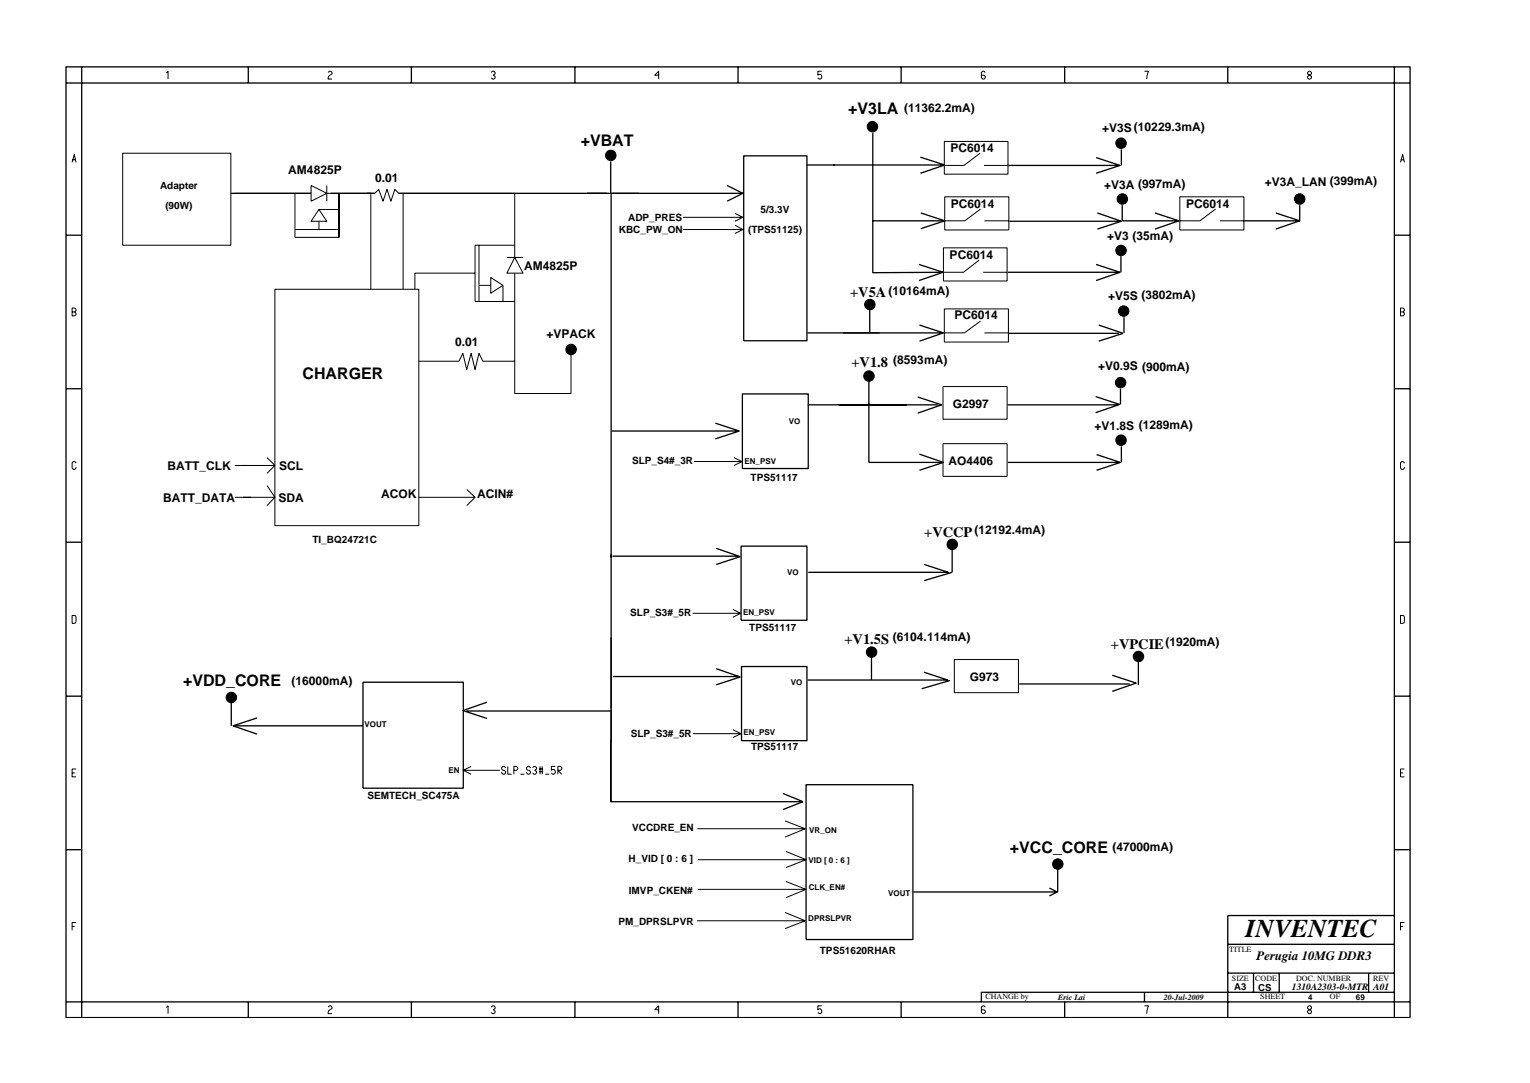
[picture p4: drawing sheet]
<svg xmlns="http://www.w3.org/2000/svg" width="297mm" height="210mm" viewBox="0 0 297 210" stroke-linecap="round" stroke-linejoin="round" font-family="sans-serif">
<g fill="none" stroke="#000" stroke-width=".25">
<path d="M12.8 13h261v184.6h-261zM12.8 16.1h261M15.9 13v184.6M48.2 13v3.1M79.9 13v3.1M111.6 13v3.1M143.3 13v3.1M174.9 13v3.1M206.7 13v3.1M238.4 13v3.1M270.7 13v184.6M44.8 37.5h15.6"/>
<path d="M64.2 37.5h8.6M77.4 37.5h66.8M118.6 31.4v6.1M118.6 37.7v117.9h37.3M141.2 36l3 1.5-3 1.6M144.4 30.3h12.3v35.9h-12.3zM156.6 32h26.5M169.4 25.8v27.1h13.6M178.7 30.5l4.7 1.5-4.7 1.6M195.7 32.1h21.3M212.8 30.6l4.7 1.5-4.7 1.5M217.7 29v3.1"/>
<path d="M217.9 39.8v3.2M252.3 39.8v3.1M12.8 45.7h3.1M168.9 59.9v4.6M169.4 42.9h13.9M178.4 51.3l4.7 1.6-4.7 1.6M178.8 41.3l4.6 1.6-4.6 1.5M195.7 52.9h21.3M195.9 43h21.4M212.8 51.3l4.7 1.6-4.7 1.6M213 41.3l4.7 1.7-4.7 1.5M217.6 49.7v3.2"/>
<path d="M218 42.9h10.7M224.2 41.3l4.7 1.6-4.7 1.6M241.5 42.9h10.8M247.7 41.3l4.6 1.6M252.3 42.9l-4.6 1.6M270.7 45.7h3.1M12.8 75.5h3.1M144.1 76.5h12.8v14.5h-12.8zM156.8 64.6h26.1M156.8 78.6h25.3M168.7 73.9v15.9h14.4M178.2 77.1l4.6 1.5-4.6 1.6"/>
<path d="M178.5 63.1l4.7 1.5-4.7 1.6M195.6 78.6h21.3M195.9 64.7h21.3M212.7 77l4.7 1.5-4.7 1.6M213.3 63.1l4.7 1.6-4.7 1.5M217.5 75.5v3M218.2 61.6v3M270.7 75.5h3.1M118.8 83.7h24.4M138.9 82.2l4.6 1.5-4.6 1.5M178.5 88.2l4.7 1.6-4.7 1.5M195.7 89.8h21.3"/>
<path d="M212.9 88.3l4.6 1.5-4.6 1.5M217.7 86.6v3.2M12.8 105.3h3.1M118.9 108h24.4M139.1 106.5l4.6 1.6-4.6 1.5M143.9 106h12.8v14.4h-12.8zM179.4 109.6l4.7 1.5h-27.2M184.9 106.5v4.6l-5.5 1.6M270.7 105.3h3.1M12.8 135.2h3.1M44.9 136.3v4.6M49.9 139.4l-4.7 1.5 4.7 1.6"/>
<path d="M70.5 132.4h19.4v20.6h-19.4zM90.5 138h28.1M94.5 136.3l-4.6 1.7 4.6 1.5M119 131.3h24.4M139.1 129.8l4.6 1.6-4.6 1.6M144 129.4h12.7v14.4h-12.7zM169.2 127.4v4.6M179.4 130.5l4.6 1.5h-27.2M184.4 132.1l-5.5 1.6M197.9 132.8h21.4M215.9 131.1l4.7 1.5-4.7 1.6M221 128.3v4.7"/>
<path d="M270.7 135.2h3.1M45.4 140.9h25.1M118.6 143.7v11.9l-.1-.1M152 154l3.9 1.6M155.9 155.6l-3.9 1.6M156.5 152.3h20.7v30.1h-20.7zM12.8 165h3.1M203.7 172.4l1.6 .8h-28M205.3 173.2l-1.6 .7M205.3 168.5v4.7M270.7 177.7h-32.3v19.9M270.7 165h3.1"/>
<path d="M12.8 194.5h261M48.2 194.5v3.1M79.9 194.5v3.1M111.6 194.5v3.1M143.3 194.5v3.1M174.9 194.5v3.1M206.7 194.5v3.1M222.2 192.6v1.9M238.4 183.3h32.3M238.4 188.9h32.3M243.4 188.9v3.7M248.4 188.9v3.7"/>
<path d="M265.7 188.9v3.7M270.7 192.6h-80.2v1.9"/>
</g>
<g fill="none" stroke="#000" stroke-width=".19">
<path d="M32.3 14.2l.3-.4v1.6M63.7 14.1l.3-.3h.2l.3 .3v.2l-.5 .4-.3 .4v.3h.8M95.4 14.1l.2-.3h.3l.2 .3v.2l-.3 .3 .3 .2v.3l-.2 .3h-.3l-.2-.3M127.9 14.6h-.8l.8-.8v1.6M159.5 13.8h-.7v.8l.2-.2a.5 .5 0 0 1 .5 .7l-.2 .3h-.3l-.2-.3M191.3 14.1l-.3-.3h-.2l-.3 .3v1l.3 .3h.2l.3-.3v-.3l-.3-.2h-.5M222.2 13.8h.8l-.4 1.6M253.9 14.1l.2-.3h.3l.2 .3v.2l-.7 .5v.3l.2 .3h.3l.2-.3v-.3l-.7-.5zM14 31.5l.4-1.5 .4 1.5M14.1 31h.6M23.8 29.7h21v17.9h-21zM45.6 37.5h14.8"/>
<path d="M57.3 37.5v7.1M60.4 36l3 1.5-3 1.6zM63.4 37.5h9.4l.7-.7 .9 2.3 .7-2.3 .8 2.3 .8-2.3 .7 .7h22.5v12.5M63.4 36v3.1M65.8 38.3v7.8h-8.5v-1.5M65.8 37.5v8.6M72 37.5v18.7M78.3 37.5v18.7M183.3 27.5h12.4v6.3h-12.4zM183.4 38.2h12.5v6.4h-12.5zM190.3 29.7l-3.2 2.4h-3.8M191 32.1h4.7"/>
<path d="M229.1 38.2h12.4v6.4h-12.4zM271.9 31.5l.4-1.5 .4 1.5M272 31h.6M14 59.8h.5l.3 .3v.2l-.3 .3 .3 .2v.3l-.3 .2h-.5zM53.4 56.2h27.9v45.9h-27.9zM57.3 44.6h8.5M61.9 40.7l1.5 2.3h-3zM61.9 43v1.6M61.9 40.7h3.9M92.2 53h-11.7v3.2M93 55.4h2.3M93 47.6v10.9"/>
<path d="M95.3 53.9l2.3 1.5-2.3 1.5zM97.6 55.4v3.1M98.4 50h3.1M99.9 50l1.6 3h-3.1zM99.9 53v23.4h11v-7.8M99.9 47.6h-7.7v10.9h7.7M132.6 42.2h11.6M132.6 44.6h11.6M142.7 41.4l1.5 .8-1.5 .8M142.7 43.7l1.5 .9-1.5 .7M183.2 48.1h12.3v6.5h-12.3zM183.3 60h12.5v6.4h-12.5z"/>
<path d="M190.1 50.5l-3 2.4h-3.9M190.4 40.6l-3.1 2.3h-3.9M190.9 52.9h4.6M191.1 42.9h4.8M236 40.6l-3.1 2.3h-3.8M236.8 42.9h4.7M14 60.6h.5M81.3 70.1h7.8l.8-1.5 .7 3.1 .9-3.1 .7 3.1 .8-3.1 .8 1.5h6.1M183.1 75h12.4v6.4h-12.4zM190.4 62.3l-3.2 2.3h-3.9M191.1 64.6h4.7M271.9 60.6h.5l.3-.3v-.2l-.3-.3h-.5v1.5h.5l.3-.2v-.3l-.3-.2"/>
<path d="M14.8 89.9l-.3-.3h-.2l-.3 .3v1l.3 .2h.2l.3-.4M45.6 96.5h3.1M45.6 90.4h2.3M51.8 88.8l1.6 1.6h-6.2M51.8 94.3l1.6 2.2h-5.5M53.4 90.4l-1.6 1.5M53.4 96.5l-1.6 1.7M90.6 95l1.6 1.5h-10.9M92.2 96.5l-1.6 1.7M142.5 88.8l1.5 .8h-9.3M144 89.6l-1.5 .8M183.1 86.1h12.4v6.4h-12.4z"/>
<path d="M272.7 89.9l-.3-.3h-.3l-.2 .3v1l.2 .2h.3l.3-.4M14 119.5l.7 .1v1.3l-.7 .1zM142.3 118.3l1.5 .8h-9.3M143.8 119.1l-1.5 .7M271.9 119.5l.7 .1v1.3l-.7 .1zM185.3 128h12.4v6.5h-12.4zM14 150.1h.5M14.8 149.3h-.8v1.5h.8M89.9 149.5h7.2M91.5 148.8l-1.6 .7 1.6 .8M98.2 149.1l-.3-.3h-.3l-.2 .2v.3l.2 .2h.3l.3 .3v.3l-.3 .2h-.3l-.2-.4M98.6 148.8v1.5h.7"/>
<path d="M99.8 149.5h.5l.2-.2v-.3l-.2-.2h-.5v1.5M101 150.3h.8M103 149.1l-.3-.3h-.2l-.3 .2v.3l.3 .2h.2l.3 .3v.3l-.3 .2h-.2l-.3-.4M103.4 149l.3-.2h.2l.3 .2v.3l-.4 .2 .4 .3v.3l-.3 .2h-.2l-.3-.2M104.7 149.8h.7M104.7 149.3h.7M104.8 148.8v1.5M105.3 148.8v1.5M105.9 150.3h.7M107.8 148.8h-.8v.7l.3-.1a.5 .5 0 0 1 .5 .7l-.2 .2h-.3l-.3-.2M108.3 150.3v-1.5h.5l.3 .2v.3l-.3 .2h-.5l.8 .8M142.3 141.7l1.6 .7h-9.3"/>
<path d="M143.9 142.4l-1.6 .8M152.4 159.4l3.9 1.5h-20.9M271.9 150.1h.5M272.7 149.3h-.8v1.5h.8M14 179.9h.5M14.8 179.1h-.8v1.5M135.3 178.8h21M135.5 172.7h21M135.5 166.9h21M152.4 177.2l3.9 1.6-3.9 1.5M152.6 171.1l3.9 1.6-3.9 1.6M152.6 165.3l3.9 1.6-3.9 1.5"/>
<path d="M156.3 160.9l-3.9 1.6M271.9 179.9h.5M272.7 179.1h-.8v1.5M32.3 195.6l.3-.3v1.5M63.7 195.5l.3-.2h.2l.3 .2v.3l-.7 .5-.1 .2v.3h.8M95.4 195.5l.2-.2h.3l.2 .2v.3l-.3 .2 .3 .3v.2l-.2 .3h-.3l-.2-.3M127.9 196h-.8l.8-.7v1.5M159.5 195.3h-.7v.7l.2-.1a.5 .5 0 0 1 .5 .6l-.2 .3h-.3l-.2-.3M191.3 195.5l-.3-.2h-.2l-.3 .2v1l.3 .3h.2l.3-.3v-.2l-.3-.3h-.5M222.2 195.3h.8l-.4 1.5M254.1 195.3l-.2 .2v.3l.7 .5v.2l-.2 .3h-.3l-.2-.3v-.2l.7-.5v-.3l-.2-.2z"/>
<circle cx="118.6" cy="30.2" r="1.02"/>
<circle cx="169.4" cy="24.6" r="1.02"/>
<circle cx="217.6" cy="27.8" r="1.02"/>
<circle cx="217.9" cy="38.6" r="1.02"/>
<circle cx="252.3" cy="38.6" r="1.02"/>
<circle cx="168.9" cy="59.1" r="1.02"/>
<circle cx="217.6" cy="48.6" r="1.02"/>
<circle cx="110.9" cy="67.8" r="1.02"/>
<circle cx="168.7" cy="73" r="1.02"/>
<circle cx="217.6" cy="74.3" r="1.02"/>
<circle cx="218.2" cy="60.4" r="1.02"/>
<circle cx="217.6" cy="85.5" r="1.02"/>
<circle cx="184.9" cy="105.7" r="1.02"/>
<circle cx="44.9" cy="135.4" r="1.02"/>
<circle cx="169.2" cy="126.6" r="1.02"/>
<circle cx="221" cy="127.5" r="1.02"/>
<circle cx="205.4" cy="167.8" r="1.02"/>
</g>
<g fill="#000">
<circle cx="118.6" cy="30.2" r="1.02"/>
<circle cx="169.4" cy="24.6" r="1.02"/>
<circle cx="217.6" cy="27.8" r="1.02"/>
<circle cx="217.9" cy="38.6" r="1.02"/>
<circle cx="252.3" cy="38.6" r="1.02"/>
<circle cx="168.9" cy="59.1" r="1.02"/>
<circle cx="217.6" cy="48.6" r="1.02"/>
<circle cx="110.9" cy="67.8" r="1.02"/>
<circle cx="168.7" cy="73" r="1.02"/>
<circle cx="217.6" cy="74.3" r="1.02"/>
<circle cx="218.2" cy="60.4" r="1.02"/>
<circle cx="217.6" cy="85.5" r="1.02"/>
<circle cx="184.9" cy="105.7" r="1.02"/>
<circle cx="44.9" cy="135.4" r="1.02"/>
<circle cx="169.2" cy="126.6" r="1.02"/>
<circle cx="221" cy="127.5" r="1.02"/>
<circle cx="205.4" cy="167.8" r="1.02"/>
</g>
<text font-size="5" x="241.8" y="182">INVENTEC</text>
<g font-size="3.1">
<text x="164.7" y="22.2">+V3LA</text>
<text x="112.7" y="28.4">+VBAT</text>
<text x="58.7" y="73.7">CHARGER</text>
<text x="35.5" y="133.3">+VDD_CORE</text>
<text x="196.1" y="165.6">+VCC_CORE</text>
</g>
<g font-size="2.8">
<text x="165" y="57.6">+V5A</text>
<text x="165.3" y="71.2">+V1.8</text>
<text x="179.4" y="104.2">+VCCP</text>
<text x="163.9" y="125">+V1.5S</text>
<text x="215.7" y="126">+VPCIE</text>
</g>
<text font-size="2.5" x="244" y="186.3">Perugia 10MG DDR3</text>
<g font-size="2.3">
<text x="175.5" y="21.8">(11362.2mA)</text>
<text x="184.5" y="29.5">PC6014</text>
<text x="214" y="25.6">+V3S (10229.3mA)</text>
<text x="56" y="33.7">AM4825P</text>
<text x="72.9" y="35.3">0.01</text>
<text x="184.6" y="40.3">PC6014</text>
<text x="214.3" y="36.6">+V3A (997mA)</text>
<text x="230.3" y="40.3">PC6014</text>
<text x="245.6" y="36.2">+V3A_LAN (399mA)</text>
<text x="214.9" y="46.6">+V3 (35mA)</text>
<text x="101.8" y="52.4">AM4825P</text>
<text x="184.4" y="50.3">PC6014</text>
<text x="172.5" y="57.2">(10164mA)</text>
<text x="215.2" y="58.3">+V5S (3802mA)</text>
<text x="106.1" y="65.6">+VPACK</text>
<text x="185.3" y="62">PC6014</text>
<text x="88.4" y="67.1">0.01</text>
<text x="173.4" y="70.7">(8593mA)</text>
<text x="213.2" y="71.8">+V0.9S (900mA)</text>
<text x="185" y="79.2">G2997</text>
<text x="212.5" y="83.4">+V1.8S (1289mA)</text>
<text x="32.5" y="91.2">BATT_CLK</text>
<text x="54.2" y="91.2">SCL</text>
<text x="184.2" y="90.3">AO4406</text>
<text x="31.6" y="97.4">BATT_DATA</text>
<text x="54" y="97.4">SDA</text>
<text x="74" y="96.7">ACOK</text>
<text x="92.6" y="96.7">ACIN#</text>
<text x="189.2" y="103.6">(12192.4mA)</text>
<text x="173.4" y="124.5">(6104.114mA)</text>
<text x="226.3" y="125.4">(1920mA)</text>
<text x="56.6" y="133.1">(16000mA)</text>
<text x="188.3" y="132.3">G973</text>
<text x="216" y="165.1">(47000mA)</text>
</g>
<g font-size="1.9">
<text x="31.1" y="36.7">Adapter</text>
<text x="32.1" y="40.5">(90W)</text>
<text x="147.7" y="41.4">5/3.3V</text>
<text x="120.1" y="45.3">KBC_PW_ON</text>
<text x="122" y="42.9">ADP_PRES</text>
<text x="145.2" y="45.3">(TPS51125)</text>
<text x="122.7" y="90.2">SLP_S4#_3R</text>
<text x="145.7" y="93.5">TPS51117</text>
<text x="60.7" y="105.4">TI_BQ24721C</text>
<text x="122.4" y="119.6">SLP_S3#_5R</text>
<text x="145.5" y="122.6">TPS51117</text>
<text x="122.4" y="143">SLP_S3#_5R</text>
<text x="145.8" y="145.5">TPS51117</text>
<text x="71.3" y="155.2">SEMTECH_SC475A</text>
<text x="122.7" y="161.4">VCCDRE_EN</text>
<text x="122" y="167.4">H_VID [ 0 : 6 ]</text>
<text x="122.1" y="173.6">IMVP_CKEN#</text>
<text x="120.1" y="179.7">PM_DPRSLPVR</text>
<text x="159.2" y="185.2">TPS51620RHAR</text>
<text x="239.6" y="192.2">A3</text>
<text x="244.3" y="192.3">CS</text>
<text x="250.8" y="192.2">1310A2303-0-MTR A01</text>
</g>
<g font-size="1.6">
<text x="153.2" y="82.2">VO</text>
<text x="144.5" y="90">EN_PSV</text>
<text x="152.8" y="111.7">VO</text>
<text x="144.3" y="119.5">EN_PSV</text>
<text x="153.5" y="132.9">VO</text>
<text x="70.8" y="141.2">VOUT</text>
<text x="144.4" y="142.8">EN_PSV</text>
<text x="87.1" y="150">EN</text>
<text x="157.1" y="161.6">VR_ON</text>
<text x="157" y="167.5">VID [ 0 : 6 ]</text>
<text x="157" y="172.7">CLK_EN#</text>
<text x="172.5" y="173.9">VOUT</text>
<text x="156.9" y="178.7">DPRSLPVR</text>
<text x="238.7" y="184.8">TITLE</text>
<text x="239.2" y="190.4">SIZE</text>
<text x="243.7" y="190.4">CODE</text>
<text x="251.6" y="190.4">DOC. NUMBER</text>
<text x="266.6" y="190.4">REV</text>
<text x="191.3" y="193.9">CHANGE by</text>
<text x="205.4" y="194.1">Eric Lai</text>
<text x="225.9" y="194.1">20-Jul-2009</text>
<text x="244.7" y="193.9">SHEET</text>
<text x="253.9" y="194.1">4</text>
<text x="258.2" y="193.9">OF</text>
<text x="263.3" y="194.1">69</text>
</g>
</svg>
